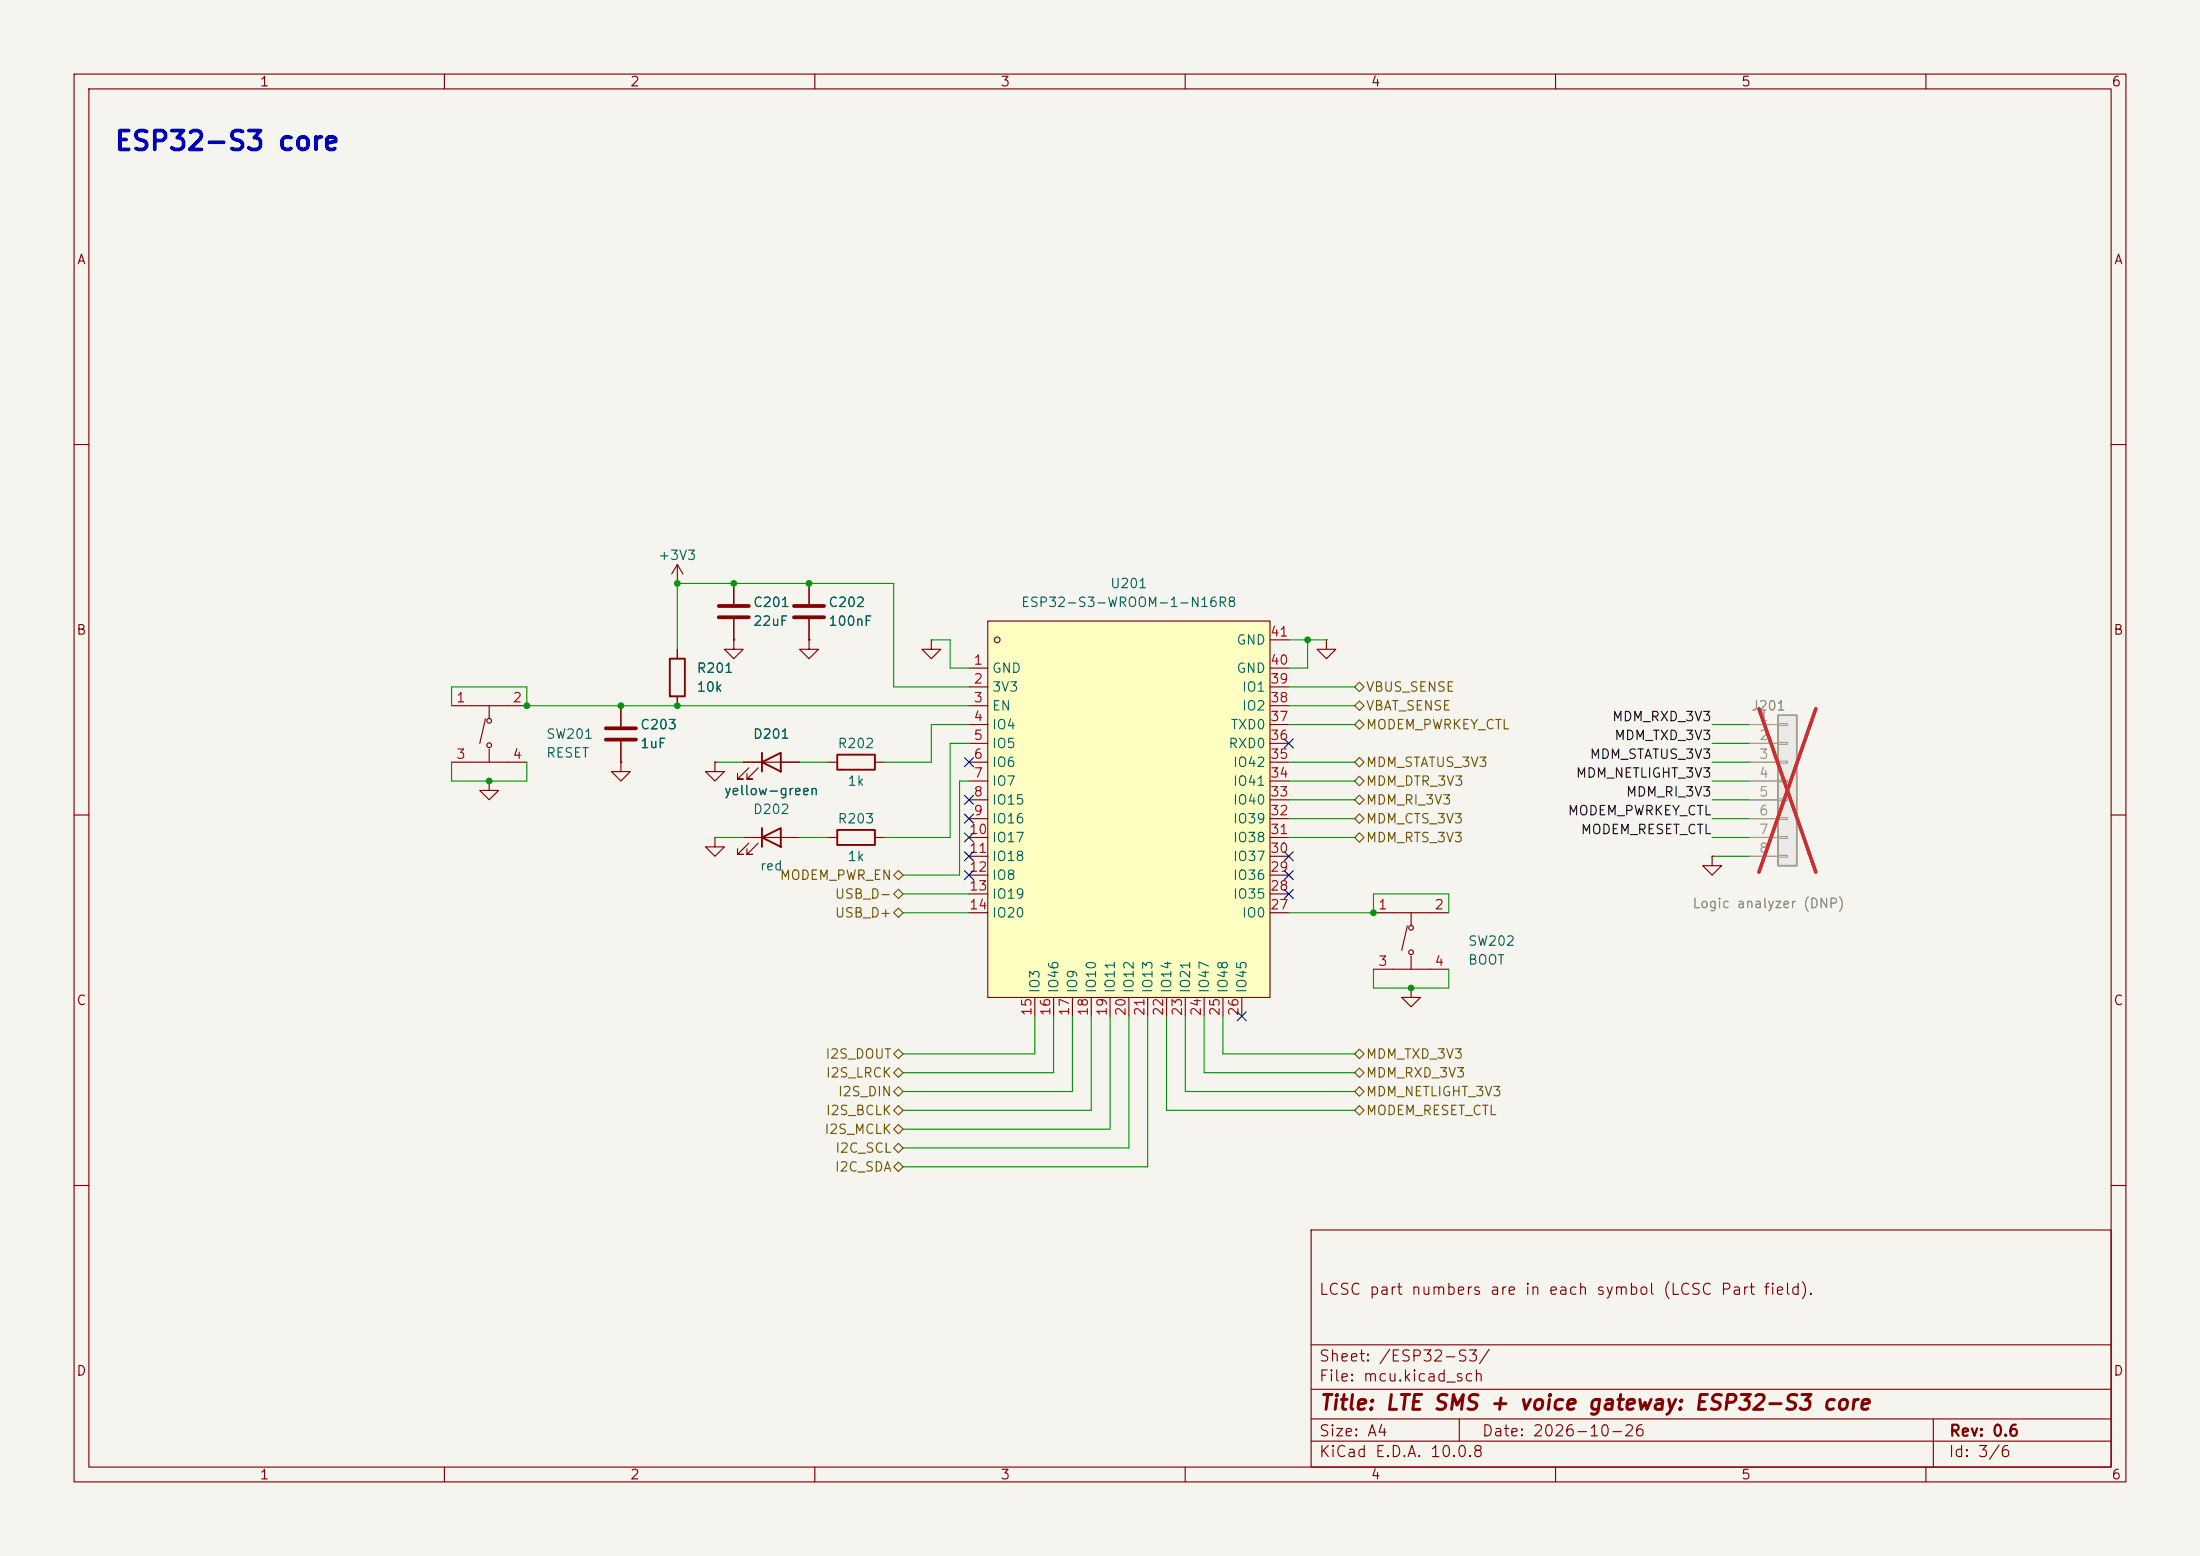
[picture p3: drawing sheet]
(kicad_sch
 (version 20260306)
 (generator "eeschema")
 (generator_version "10.0")
 (paper "A4")
 (title_block (title "LTE SMS + voice gateway: ESP32-S3 core") (date "2026-10-26") (rev "0.6") (comment 2 "LCSC part numbers are in each symbol (LCSC Part field)."))
 (lib_symbols (symbol "JLC:ESP32-S3-WROOM-1"
  (exclude_from_sim no)
  (in_bom yes)
  (on_board yes)
  (in_pos_files yes)
  (duplicate_pin_numbers_are_jumpers no)
  (property "Reference" "U" (at 0 20.32 0) (show_name no) (do_not_autoplace no) (effects (font (size 1.27 1.27))))
  (property "Value" "ESP32-S3-WROOM-1" (at 0 -40.64 0) (show_name no) (do_not_autoplace no) (effects (font (size 1.27 1.27))))
  (property "Footprint" "JLC:WIRELM-SMD_ESP32-S3-WROOM-1" (at 0 -43.18 0) (show_name no) (do_not_autoplace no) (hide yes) (effects (font (size 1.27 1.27))))
  (property "Datasheet" "https://www.lcsc.com/datasheet/C2913202.pdf" (at 0 -45.72 0) (show_name no) (do_not_autoplace no) (hide yes) (effects (font (size 1.27 1.27))))
  (property "Description" "" (at 0 0 0) (show_name no) (do_not_autoplace no) (hide yes) (effects (font (size 1.27 1.27))))
  (property "Manufacturer" "ESPRESSIF(乐鑫)" (at 0 -48.26 0) (show_name no) (do_not_autoplace no) (hide yes) (effects (font (size 1.27 1.27))))
  (property "MPN" "ESP32-S3-WROOM-1-N16R8" (at 0 -50.8 0) (show_name no) (do_not_autoplace no) (hide yes) (effects (font (size 1.27 1.27))))
  (property "LCSC Part" "C2913202" (at 0 -53.34 0) (show_name no) (do_not_autoplace no) (hide yes) (effects (font (size 1.27 1.27))))
  (symbol "ESP32-S3-WROOM-1_0_1"
   (rectangle (start -19.05 17.78) (end 19.05 -33.02) (stroke (width 0) (type default)) (fill (type background)))
   (circle (center -17.78 15.24) (radius 0.38) (stroke (width 0) (type default)) (fill (type none)))
   (pin power_in line (at -21.59 11.43 0) (length 2.54) (name "GND" (effects (font (size 1.27 1.27)))) (number "1" (effects (font (size 1.27 1.27)))))
   (pin power_in line (at -21.59 8.89 0) (length 2.54) (name "3V3" (effects (font (size 1.27 1.27)))) (number "2" (effects (font (size 1.27 1.27)))))
   (pin input line (at -21.59 6.35 0) (length 2.54) (name "EN" (effects (font (size 1.27 1.27)))) (number "3" (effects (font (size 1.27 1.27)))))
   (pin bidirectional line (at -21.59 3.81 0) (length 2.54) (name "IO4" (effects (font (size 1.27 1.27)))) (number "4" (effects (font (size 1.27 1.27)))))
   (pin bidirectional line (at -21.59 1.27 0) (length 2.54) (name "IO5" (effects (font (size 1.27 1.27)))) (number "5" (effects (font (size 1.27 1.27)))))
   (pin bidirectional line (at -21.59 -1.27 0) (length 2.54) (name "IO6" (effects (font (size 1.27 1.27)))) (number "6" (effects (font (size 1.27 1.27)))))
   (pin bidirectional line (at -21.59 -3.81 0) (length 2.54) (name "IO7" (effects (font (size 1.27 1.27)))) (number "7" (effects (font (size 1.27 1.27)))))
   (pin bidirectional line (at -21.59 -6.35 0) (length 2.54) (name "IO15" (effects (font (size 1.27 1.27)))) (number "8" (effects (font (size 1.27 1.27)))))
   (pin bidirectional line (at -21.59 -8.89 0) (length 2.54) (name "IO16" (effects (font (size 1.27 1.27)))) (number "9" (effects (font (size 1.27 1.27)))))
   (pin bidirectional line (at -21.59 -11.43 0) (length 2.54) (name "IO17" (effects (font (size 1.27 1.27)))) (number "10" (effects (font (size 1.27 1.27)))))
   (pin bidirectional line (at -21.59 -13.97 0) (length 2.54) (name "IO18" (effects (font (size 1.27 1.27)))) (number "11" (effects (font (size 1.27 1.27)))))
   (pin bidirectional line (at -21.59 -16.51 0) (length 2.54) (name "IO8" (effects (font (size 1.27 1.27)))) (number "12" (effects (font (size 1.27 1.27)))))
   (pin bidirectional line (at -21.59 -19.05 0) (length 2.54) (name "IO19" (effects (font (size 1.27 1.27)))) (number "13" (effects (font (size 1.27 1.27)))))
   (pin bidirectional line (at -21.59 -21.59 0) (length 2.54) (name "IO20" (effects (font (size 1.27 1.27)))) (number "14" (effects (font (size 1.27 1.27)))))
   (pin bidirectional line (at -12.7 -35.56 90) (length 2.54) (name "IO3" (effects (font (size 1.27 1.27)))) (number "15" (effects (font (size 1.27 1.27)))))
   (pin bidirectional line (at -10.16 -35.56 90) (length 2.54) (name "IO46" (effects (font (size 1.27 1.27)))) (number "16" (effects (font (size 1.27 1.27)))))
   (pin bidirectional line (at -7.62 -35.56 90) (length 2.54) (name "IO9" (effects (font (size 1.27 1.27)))) (number "17" (effects (font (size 1.27 1.27)))))
   (pin bidirectional line (at -5.08 -35.56 90) (length 2.54) (name "IO10" (effects (font (size 1.27 1.27)))) (number "18" (effects (font (size 1.27 1.27)))))
   (pin bidirectional line (at -2.54 -35.56 90) (length 2.54) (name "IO11" (effects (font (size 1.27 1.27)))) (number "19" (effects (font (size 1.27 1.27)))))
   (pin bidirectional line (at 0 -35.56 90) (length 2.54) (name "IO12" (effects (font (size 1.27 1.27)))) (number "20" (effects (font (size 1.27 1.27)))))
   (pin bidirectional line (at 2.54 -35.56 90) (length 2.54) (name "IO13" (effects (font (size 1.27 1.27)))) (number "21" (effects (font (size 1.27 1.27)))))
   (pin bidirectional line (at 5.08 -35.56 90) (length 2.54) (name "IO14" (effects (font (size 1.27 1.27)))) (number "22" (effects (font (size 1.27 1.27)))))
   (pin bidirectional line (at 7.62 -35.56 90) (length 2.54) (name "IO21" (effects (font (size 1.27 1.27)))) (number "23" (effects (font (size 1.27 1.27)))))
   (pin bidirectional line (at 10.16 -35.56 90) (length 2.54) (name "IO47" (effects (font (size 1.27 1.27)))) (number "24" (effects (font (size 1.27 1.27)))))
   (pin bidirectional line (at 12.7 -35.56 90) (length 2.54) (name "IO48" (effects (font (size 1.27 1.27)))) (number "25" (effects (font (size 1.27 1.27)))))
   (pin bidirectional line (at 15.24 -35.56 90) (length 2.54) (name "IO45" (effects (font (size 1.27 1.27)))) (number "26" (effects (font (size 1.27 1.27)))))
   (pin bidirectional line (at 21.59 -21.59 180) (length 2.54) (name "IO0" (effects (font (size 1.27 1.27)))) (number "27" (effects (font (size 1.27 1.27)))))
   (pin bidirectional line (at 21.59 -19.05 180) (length 2.54) (name "IO35" (effects (font (size 1.27 1.27)))) (number "28" (effects (font (size 1.27 1.27)))))
   (pin bidirectional line (at 21.59 -16.51 180) (length 2.54) (name "IO36" (effects (font (size 1.27 1.27)))) (number "29" (effects (font (size 1.27 1.27)))))
   (pin bidirectional line (at 21.59 -13.97 180) (length 2.54) (name "IO37" (effects (font (size 1.27 1.27)))) (number "30" (effects (font (size 1.27 1.27)))))
   (pin bidirectional line (at 21.59 -11.43 180) (length 2.54) (name "IO38" (effects (font (size 1.27 1.27)))) (number "31" (effects (font (size 1.27 1.27)))))
   (pin bidirectional line (at 21.59 -8.89 180) (length 2.54) (name "IO39" (effects (font (size 1.27 1.27)))) (number "32" (effects (font (size 1.27 1.27)))))
   (pin bidirectional line (at 21.59 -6.35 180) (length 2.54) (name "IO40" (effects (font (size 1.27 1.27)))) (number "33" (effects (font (size 1.27 1.27)))))
   (pin bidirectional line (at 21.59 -3.81 180) (length 2.54) (name "IO41" (effects (font (size 1.27 1.27)))) (number "34" (effects (font (size 1.27 1.27)))))
   (pin bidirectional line (at 21.59 -1.27 180) (length 2.54) (name "IO42" (effects (font (size 1.27 1.27)))) (number "35" (effects (font (size 1.27 1.27)))))
   (pin bidirectional line (at 21.59 1.27 180) (length 2.54) (name "RXD0" (effects (font (size 1.27 1.27)))) (number "36" (effects (font (size 1.27 1.27)))))
   (pin bidirectional line (at 21.59 3.81 180) (length 2.54) (name "TXD0" (effects (font (size 1.27 1.27)))) (number "37" (effects (font (size 1.27 1.27)))))
   (pin bidirectional line (at 21.59 6.35 180) (length 2.54) (name "IO2" (effects (font (size 1.27 1.27)))) (number "38" (effects (font (size 1.27 1.27)))))
   (pin bidirectional line (at 21.59 8.89 180) (length 2.54) (name "IO1" (effects (font (size 1.27 1.27)))) (number "39" (effects (font (size 1.27 1.27)))))
   (pin power_in line (at 21.59 11.43 180) (length 2.54) (name "GND" (effects (font (size 1.27 1.27)))) (number "40" (effects (font (size 1.27 1.27)))))
   (pin power_in line (at 21.59 15.24 180) (length 2.54) (name "GND" (effects (font (size 1.27 1.27)))) (number "41" (effects (font (size 1.27 1.27))))))
  (embedded_fonts no))(symbol "power:GND"
  (power global)
  (pin_numbers (hide yes))
  (pin_names
   (offset 0) (hide yes))
  (exclude_from_sim no)
  (in_bom yes)
  (on_board yes)
  (in_pos_files yes)
  (duplicate_pin_numbers_are_jumpers no)
  (property "Reference" "#PWR" (at 0 -6.35 0) (show_name no) (do_not_autoplace no) (hide yes) (effects (font (size 1.27 1.27))))
  (property "Value" "GND" (at 0 -3.81 0) (show_name no) (do_not_autoplace no) (effects (font (size 1.27 1.27))))
  (property "Footprint" "" (at 0 0 0) (show_name no) (do_not_autoplace no) (hide yes) (effects (font (size 1.27 1.27))))
  (property "Datasheet" "" (at 0 0 0) (show_name no) (do_not_autoplace no) (hide yes) (effects (font (size 1.27 1.27))))
  (property "Description" "Power symbol creates a global label with name \"GND\" , ground" (at 0 0 0) (show_name no) (do_not_autoplace no) (hide yes) (effects (font (size 1.27 1.27))))
  (symbol "GND_0_1"
   (polyline (pts (xy 0 0) (xy 0 -1.27) (xy 1.27 -1.27) (xy 0 -2.54) (xy -1.27 -1.27) (xy 0 -1.27)) (stroke (width 0) (type default)) (fill (type none))))
  (symbol "GND_1_1"
   (pin power_in line (at 0 0 270) (length 0) (name "" (effects (font (size 1.27 1.27)))) (number "1" (effects (font (size 1.27 1.27))))))
  (embedded_fonts no))(symbol "power:+3V3"
  (power global)
  (pin_numbers (hide yes))
  (pin_names
   (offset 0) (hide yes))
  (exclude_from_sim no)
  (in_bom yes)
  (on_board yes)
  (in_pos_files yes)
  (duplicate_pin_numbers_are_jumpers no)
  (property "Reference" "#PWR" (at 0 -3.81 0) (show_name no) (do_not_autoplace no) (hide yes) (effects (font (size 1.27 1.27))))
  (property "Value" "+3V3" (at 0 3.556 0) (show_name no) (do_not_autoplace no) (effects (font (size 1.27 1.27))))
  (property "Footprint" "" (at 0 0 0) (show_name no) (do_not_autoplace no) (hide yes) (effects (font (size 1.27 1.27))))
  (property "Datasheet" "" (at 0 0 0) (show_name no) (do_not_autoplace no) (hide yes) (effects (font (size 1.27 1.27))))
  (property "Description" "Power symbol creates a global label with name \"+3V3\"" (at 0 0 0) (show_name no) (do_not_autoplace no) (hide yes) (effects (font (size 1.27 1.27))))
  (symbol "+3V3_0_1"
   (polyline (pts (xy -0.762 1.27) (xy 0 2.54)) (stroke (width 0) (type default)) (fill (type none)))
   (polyline (pts (xy 0 2.54) (xy 0.762 1.27)) (stroke (width 0) (type default)) (fill (type none)))
   (polyline (pts (xy 0 0) (xy 0 2.54)) (stroke (width 0) (type default)) (fill (type none))))
  (symbol "+3V3_1_1"
   (pin power_in line (at 0 0 90) (length 0) (name "" (effects (font (size 1.27 1.27)))) (number "1" (effects (font (size 1.27 1.27))))))
  (embedded_fonts no))(symbol "Device:C"
  (pin_numbers (hide yes))
  (pin_names
   (offset 0.254))
  (exclude_from_sim no)
  (in_bom yes)
  (on_board yes)
  (in_pos_files yes)
  (duplicate_pin_numbers_are_jumpers no)
  (property "Reference" "C" (at 0.635 2.54 0) (show_name no) (do_not_autoplace no) (effects (font (size 1.27 1.27)) (justify left)))
  (property "Value" "C" (at 0.635 -2.54 0) (show_name no) (do_not_autoplace no) (effects (font (size 1.27 1.27)) (justify left)))
  (property "Footprint" "" (at 0.9652 -3.81 0) (show_name no) (do_not_autoplace no) (hide yes) (effects (font (size 1.27 1.27))))
  (property "Datasheet" "" (at 0 0 0) (show_name no) (do_not_autoplace no) (hide yes) (effects (font (size 1.27 1.27))))
  (property "Description" "Unpolarized capacitor" (at 0 0 0) (show_name no) (do_not_autoplace no) (hide yes) (effects (font (size 1.27 1.27))))
  (symbol "C_0_1"
   (polyline (pts (xy -2.032 0.762) (xy 2.032 0.762)) (stroke (width 0.508) (type default)) (fill (type none)))
   (polyline (pts (xy -2.032 -0.762) (xy 2.032 -0.762)) (stroke (width 0.508) (type default)) (fill (type none))))
  (symbol "C_1_1"
   (pin passive line (at 0 3.81 270) (length 2.794) (name "" (effects (font (size 1.27 1.27)))) (number "1" (effects (font (size 1.27 1.27)))))
   (pin passive line (at 0 -3.81 90) (length 2.794) (name "" (effects (font (size 1.27 1.27)))) (number "2" (effects (font (size 1.27 1.27))))))
  (embedded_fonts no))(symbol "Device:R"
  (pin_numbers (hide yes))
  (pin_names
   (offset 0))
  (exclude_from_sim no)
  (in_bom yes)
  (on_board yes)
  (in_pos_files yes)
  (duplicate_pin_numbers_are_jumpers no)
  (property "Reference" "R" (at 2.032 0 90) (show_name no) (do_not_autoplace no) (effects (font (size 1.27 1.27))))
  (property "Value" "R" (at 0 0 90) (show_name no) (do_not_autoplace no) (effects (font (size 1.27 1.27))))
  (property "Footprint" "" (at -1.778 0 90) (show_name no) (do_not_autoplace no) (hide yes) (effects (font (size 1.27 1.27))))
  (property "Datasheet" "" (at 0 0 0) (show_name no) (do_not_autoplace no) (hide yes) (effects (font (size 1.27 1.27))))
  (property "Description" "Resistor" (at 0 0 0) (show_name no) (do_not_autoplace no) (hide yes) (effects (font (size 1.27 1.27))))
  (symbol "R_0_1"
   (rectangle (start -1.016 -2.54) (end 1.016 2.54) (stroke (width 0.254) (type default)) (fill (type none))))
  (symbol "R_1_1"
   (pin passive line (at 0 3.81 270) (length 1.27) (name "" (effects (font (size 1.27 1.27)))) (number "1" (effects (font (size 1.27 1.27)))))
   (pin passive line (at 0 -3.81 90) (length 1.27) (name "" (effects (font (size 1.27 1.27)))) (number "2" (effects (font (size 1.27 1.27))))))
  (embedded_fonts no))(symbol "JLC:TS-1187A-B-A-B"
  (pin_names (hide yes))
  (exclude_from_sim no)
  (in_bom yes)
  (on_board yes)
  (in_pos_files yes)
  (duplicate_pin_numbers_are_jumpers no)
  (property "Reference" "SW" (at 0 7.62 0) (show_name no) (do_not_autoplace no) (effects (font (size 1.27 1.27))))
  (property "Value" "TS-1187A-B-A-B" (at 0 -10.16 0) (show_name no) (do_not_autoplace no) (effects (font (size 1.27 1.27))))
  (property "Footprint" "JLC:SW-SMD_4P-L5.1-W5.1-P3.70-LS6.5-TL_H1.5" (at 0 -12.7 0) (show_name no) (do_not_autoplace no) (hide yes) (effects (font (size 1.27 1.27))))
  (property "Datasheet" "https://lcsc.com/product-detail/Tactile-Switches_XKB-Enterprise-TS-1187-B-A-A_C318884.html" (at 0 -15.24 0) (show_name no) (do_not_autoplace no) (hide yes) (effects (font (size 1.27 1.27))))
  (property "Description" "" (at 0 0 0) (show_name no) (do_not_autoplace no) (hide yes) (effects (font (size 1.27 1.27))))
  (property "Manufacturer" "XKB Connection(中国星坤)" (at 0 -17.78 0) (show_name no) (do_not_autoplace no) (hide yes) (effects (font (size 1.27 1.27))))
  (property "MPN" "TS-1187A-B-A-B" (at 0 -20.32 0) (show_name no) (do_not_autoplace no) (hide yes) (effects (font (size 1.27 1.27))))
  (property "LCSC Part" "C318884" (at 0 -22.86 0) (show_name no) (do_not_autoplace no) (hide yes) (effects (font (size 1.27 1.27))))
  (symbol "TS-1187A-B-A-B_0_1"
   (polyline (pts (xy -2.54 2.54) (xy 2.54 2.54)) (stroke (width 0) (type default)) (fill (type none)))
   (polyline (pts (xy -2.54 -5.08) (xy 2.54 -5.08)) (stroke (width 0) (type default)) (fill (type none)))
   (polyline (pts (xy -0.51 0.76) (xy -1.27 -2.54)) (stroke (width 0) (type default)) (fill (type none)))
   (polyline (pts (xy 0 0.76) (xy 0 2.54)) (stroke (width 0) (type default)) (fill (type none)))
   (circle (center 0 0.51) (radius 0.32) (stroke (width 0) (type default)) (fill (type none)))
   (circle (center 0 -2.79) (radius 0.32) (stroke (width 0) (type default)) (fill (type none)))
   (polyline (pts (xy 0 -3.3) (xy 0 -5.08)) (stroke (width 0) (type default)) (fill (type none)))
   (pin passive line (at -5.08 2.54 0) (length 2.54) (name "A" (effects (font (size 1.27 1.27)))) (number "1" (effects (font (size 1.27 1.27)))))
   (pin passive line (at 5.08 2.54 180) (length 2.54) (name "B" (effects (font (size 1.27 1.27)))) (number "2" (effects (font (size 1.27 1.27)))))
   (pin passive line (at -5.08 -5.08 0) (length 2.54) (name "C" (effects (font (size 1.27 1.27)))) (number "3" (effects (font (size 1.27 1.27)))))
   (pin passive line (at 5.08 -5.08 180) (length 2.54) (name "D" (effects (font (size 1.27 1.27)))) (number "4" (effects (font (size 1.27 1.27))))))
  (embedded_fonts no))(symbol "Device:LED"
  (pin_numbers (hide yes))
  (pin_names
   (offset 1.016) (hide yes))
  (exclude_from_sim no)
  (in_bom yes)
  (on_board yes)
  (in_pos_files yes)
  (duplicate_pin_numbers_are_jumpers no)
  (property "Reference" "D" (at 0 2.54 0) (show_name no) (do_not_autoplace no) (effects (font (size 1.27 1.27))))
  (property "Value" "LED" (at 0 -2.54 0) (show_name no) (do_not_autoplace no) (effects (font (size 1.27 1.27))))
  (property "Footprint" "" (at 0 0 0) (show_name no) (do_not_autoplace no) (hide yes) (effects (font (size 1.27 1.27))))
  (property "Datasheet" "" (at 0 0 0) (show_name no) (do_not_autoplace no) (hide yes) (effects (font (size 1.27 1.27))))
  (property "Description" "Light emitting diode" (at 0 0 0) (show_name no) (do_not_autoplace no) (hide yes) (effects (font (size 1.27 1.27))))
  (property "Sim.Pins" "1=K 2=A" (at 0 0 0) (show_name no) (do_not_autoplace no) (hide yes) (effects (font (size 1.27 1.27))))
  (symbol "LED_0_1"
   (polyline (pts (xy -3.048 -0.762) (xy -4.572 -2.286) (xy -3.81 -2.286) (xy -4.572 -2.286) (xy -4.572 -1.524)) (stroke (width 0) (type default)) (fill (type none)))
   (polyline (pts (xy -1.778 -0.762) (xy -3.302 -2.286) (xy -2.54 -2.286) (xy -3.302 -2.286) (xy -3.302 -1.524)) (stroke (width 0) (type default)) (fill (type none)))
   (polyline (pts (xy -1.27 0) (xy 1.27 0)) (stroke (width 0) (type default)) (fill (type none)))
   (polyline (pts (xy -1.27 -1.27) (xy -1.27 1.27)) (stroke (width 0.254) (type default)) (fill (type none)))
   (polyline (pts (xy 1.27 -1.27) (xy 1.27 1.27) (xy -1.27 0) (xy 1.27 -1.27)) (stroke (width 0.254) (type default)) (fill (type none))))
  (symbol "LED_1_1"
   (pin passive line (at -3.81 0 0) (length 2.54) (name "K" (effects (font (size 1.27 1.27)))) (number "1" (effects (font (size 1.27 1.27)))))
   (pin passive line (at 3.81 0 180) (length 2.54) (name "A" (effects (font (size 1.27 1.27)))) (number "2" (effects (font (size 1.27 1.27))))))
  (embedded_fonts no))		(symbol "Connector_Generic:Conn_01x08"
    (pin_names
    (offset 1.016) (hide yes)) (exclude_from_sim no) (in_bom yes) (on_board yes)
    (in_pos_files yes)
    (duplicate_pin_numbers_are_jumpers no)
    (property "Reference" "J" (at 0 10.16 0) (show_name no) (do_not_autoplace no) (effects (font (size 1.27 1.27))))
    (property "Value" "Conn_01x08" (at 0 -12.7 0) (show_name no) (do_not_autoplace no) (effects (font (size 1.27 1.27))))
    (property "Footprint" "" (at 0 0 0) (show_name no) (do_not_autoplace no) (hide yes) (effects (font (size 1.27 1.27))))
    (property "Datasheet" "" (at 0 0 0) (show_name no) (do_not_autoplace no) (hide yes) (effects (font (size 1.27 1.27))))
    (property "Description" "Generic connector, single row, 01x08, script generated (kicad-library-utils/schlib/autogen/connector/)" (at 0 0 0) (show_name no) (do_not_autoplace no) (hide yes) (effects (font (size 1.27 1.27))))
    (symbol "Conn_01x08_1_1"
    (rectangle (start -1.27 8.89) (end 1.27 -11.43) (stroke (width 0.254) (type default)) (fill (type background)))
    (rectangle (start -1.27 7.747) (end 0 7.493) (stroke (width 0.1524) (type default)) (fill (type none)))
    (rectangle (start -1.27 5.207) (end 0 4.953) (stroke (width 0.1524) (type default)) (fill (type none)))
    (rectangle (start -1.27 2.667) (end 0 2.413) (stroke (width 0.1524) (type default)) (fill (type none)))
    (rectangle (start -1.27 0.127) (end 0 -0.127) (stroke (width 0.1524) (type default)) (fill (type none)))
    (rectangle (start -1.27 -2.413) (end 0 -2.667) (stroke (width 0.1524) (type default)) (fill (type none)))
    (rectangle (start -1.27 -4.953) (end 0 -5.207) (stroke (width 0.1524) (type default)) (fill (type none)))
    (rectangle (start -1.27 -7.493) (end 0 -7.747) (stroke (width 0.1524) (type default)) (fill (type none)))
    (rectangle (start -1.27 -10.033) (end 0 -10.287) (stroke (width 0.1524) (type default)) (fill (type none)))
    (pin passive line (at -5.08 7.62 0) (length 3.81) (name "Pin_1" (effects (font (size 1.27 1.27)))) (number "1" (effects (font (size 1.27 1.27)))))
    (pin passive line (at -5.08 5.08 0) (length 3.81) (name "Pin_2" (effects (font (size 1.27 1.27)))) (number "2" (effects (font (size 1.27 1.27)))))
    (pin passive line (at -5.08 2.54 0) (length 3.81) (name "Pin_3" (effects (font (size 1.27 1.27)))) (number "3" (effects (font (size 1.27 1.27)))))
    (pin passive line (at -5.08 0 0) (length 3.81) (name "Pin_4" (effects (font (size 1.27 1.27)))) (number "4" (effects (font (size 1.27 1.27)))))
    (pin passive line (at -5.08 -2.54 0) (length 3.81) (name "Pin_5" (effects (font (size 1.27 1.27)))) (number "5" (effects (font (size 1.27 1.27)))))
    (pin passive line (at -5.08 -5.08 0) (length 3.81) (name "Pin_6" (effects (font (size 1.27 1.27)))) (number "6" (effects (font (size 1.27 1.27)))))
    (pin passive line (at -5.08 -7.62 0) (length 3.81) (name "Pin_7" (effects (font (size 1.27 1.27)))) (number "7" (effects (font (size 1.27 1.27)))))
    (pin passive line (at -5.08 -10.16 0) (length 3.81) (name "Pin_8" (effects (font (size 1.27 1.27)))) (number "8" (effects (font (size 1.27 1.27))))))
    (embedded_fonts no)))
 (symbol (lib_id "Device:C") (at 99.06 82.55 0) (unit 1) (exclude_from_sim no) (in_bom yes) (on_board yes) (dnp no) (property "Reference" "C201" (at 101.6 81.28 0) (effects (font (size 1.27 1.27)) (justify left))) (property "Value" "22uF" (at 101.6 83.82 0) (effects (font (size 1.27 1.27)) (justify left))) (property "Footprint" "Capacitor_SMD:C_0805_2012Metric" (at 99.06 82.55 0) (hide yes) (effects (font (size 1.27 1.27)))) (property "Datasheet" "~" (at 99.06 82.55 0) (hide yes) (effects (font (size 1.27 1.27)))) (property "LCSC Part" "C45783" (at 99.06 82.55 0) (hide yes) (effects (font (size 1.27 1.27)))) (property "MPN" "CL21A226MAQNNNE" (at 99.06 82.55 0) (hide yes) (effects (font (size 1.27 1.27)))) (pin "1") (pin "2"))
 (symbol (lib_id "Device:C") (at 109.22 82.55 0) (unit 1) (exclude_from_sim no) (in_bom yes) (on_board yes) (dnp no) (property "Reference" "C202" (at 111.76 81.28 0) (effects (font (size 1.27 1.27)) (justify left))) (property "Value" "100nF" (at 111.76 83.82 0) (effects (font (size 1.27 1.27)) (justify left))) (property "Footprint" "Capacitor_SMD:C_0402_1005Metric" (at 109.22 82.55 0) (hide yes) (effects (font (size 1.27 1.27)))) (property "Datasheet" "~" (at 109.22 82.55 0) (hide yes) (effects (font (size 1.27 1.27)))) (property "LCSC Part" "C1525" (at 109.22 82.55 0) (hide yes) (effects (font (size 1.27 1.27)))) (property "MPN" "CL05B104KO5NNNC" (at 109.22 82.55 0) (hide yes) (effects (font (size 1.27 1.27)))) (pin "1") (pin "2"))
 (symbol (lib_id "Device:C") (at 83.82 99.06 0) (unit 1) (exclude_from_sim no) (in_bom yes) (on_board yes) (dnp no) (property "Reference" "C203" (at 86.36 97.79 0) (effects (font (size 1.27 1.27)) (justify left))) (property "Value" "1uF" (at 86.36 100.33 0) (effects (font (size 1.27 1.27)) (justify left))) (property "Footprint" "Capacitor_SMD:C_0402_1005Metric" (at 83.82 99.06 0) (hide yes) (effects (font (size 1.27 1.27)))) (property "Datasheet" "~" (at 83.82 99.06 0) (hide yes) (effects (font (size 1.27 1.27)))) (property "LCSC Part" "C52923" (at 83.82 99.06 0) (hide yes) (effects (font (size 1.27 1.27)))) (property "MPN" "CL05A105KA5NQNC" (at 83.82 99.06 0) (hide yes) (effects (font (size 1.27 1.27))))(pin "1")(pin "2"))
 (symbol (lib_id "Device:LED") (at 104.14 102.87 0) (unit 1) (exclude_from_sim no) (in_bom yes) (on_board yes) (dnp no) (property "Reference" "D201" (at 104.14 99.06 0) (effects (font (size 1.27 1.27)))) (property "Value" "yellow-green" (at 104.14 106.68 0) (effects (font (size 1.27 1.27)))) (property "Footprint" "LED_SMD:LED_0603_1608Metric" (at 104.14 102.87 90) (hide yes) (effects (font (size 1.27 1.27)))) (property "Datasheet" "~" (at 104.14 102.87 90) (hide yes) (effects (font (size 1.27 1.27)))) (property "LCSC Part" "C2289" (at 104.14 102.87 90) (hide yes) (effects (font (size 1.27 1.27)))) (property "MPN" "KT-0603YG" (at 104.14 102.87 90) (hide yes) (effects (font (size 1.27 1.27)))) (pin "1") (pin "2"))
 (symbol (lib_id "Device:LED") (at 104.14 113.03 0) (unit 1) (exclude_from_sim no) (in_bom yes) (on_board yes) (dnp no) (property "Reference" "D202" (at 104.14 109.22 0) (effects (font (size 1.27 1.27)))) (property "Value" "red" (at 104.14 116.84 0) (effects (font (size 1.27 1.27)))) (property "Footprint" "LED_SMD:LED_0603_1608Metric" (at 104.14 113.03 90) (hide yes) (effects (font (size 1.27 1.27)))) (property "Datasheet" "~" (at 104.14 113.03 90) (hide yes) (effects (font (size 1.27 1.27)))) (property "LCSC Part" "C2286" (at 104.14 113.03 90) (hide yes) (effects (font (size 1.27 1.27)))) (property "MPN" "KT-0603R" (at 104.14 113.03 90) (hide yes) (effects (font (size 1.27 1.27)))) (pin "1") (pin "2"))
 (symbol (lib_id "Connector_Generic:Conn_01x08") (at 241.3 105.41 0) (unit 1) (exclude_from_sim no) (in_bom yes) (on_board yes) (dnp yes) (property "Reference" "J201" (at 238.76 95.25 0) (effects (font (size 1.27 1.27)))) (property "Value" "Logic analyzer (DNP)" (at 238.76 121.92 0) (effects (font (size 1.27 1.27)))) (property "Footprint" "Connector_PinHeader_2.54mm:PinHeader_1x08_P2.54mm_Vertical" (at 241.3 105.41 0) (hide yes) (effects (font (size 1.27 1.27)))) (property "Datasheet" "~" (at 241.3 105.41 0) (hide yes) (effects (font (size 1.27 1.27))))(pin "1")(pin "2")(pin "3")(pin "4")(pin "5")(pin "6")(pin "7")(pin "8"))
 (symbol (lib_id "Device:R") (at 91.44 91.44 0) (unit 1) (exclude_from_sim no) (in_bom yes) (on_board yes) (dnp no) (property "Reference" "R201" (at 93.98 90.17 0) (effects (font (size 1.27 1.27)) (justify left))) (property "Value" "10k" (at 93.98 92.71 0) (effects (font (size 1.27 1.27)) (justify left))) (property "Footprint" "Resistor_SMD:R_0402_1005Metric" (at 91.44 91.44 0) (hide yes) (effects (font (size 1.27 1.27)))) (property "Datasheet" "~" (at 91.44 91.44 0) (hide yes) (effects (font (size 1.27 1.27)))) (property "LCSC Part" "C25744" (at 91.44 91.44 0) (hide yes) (effects (font (size 1.27 1.27)))) (property "MPN" "0402WGF1002TCE" (at 91.44 91.44 0) (hide yes) (effects (font (size 1.27 1.27))))(pin "1")(pin "2"))
 (symbol (lib_id "Device:R") (at 115.57 102.87 90) (unit 1) (exclude_from_sim no) (in_bom yes) (on_board yes) (dnp no) (property "Reference" "R202" (at 115.57 100.33 90) (effects (font (size 1.27 1.27)))) (property "Value" "1k" (at 115.57 105.41 90) (effects (font (size 1.27 1.27)))) (property "Footprint" "Resistor_SMD:R_0402_1005Metric" (at 115.57 102.87 0) (hide yes) (effects (font (size 1.27 1.27)))) (property "Datasheet" "~" (at 115.57 102.87 0) (hide yes) (effects (font (size 1.27 1.27)))) (property "LCSC Part" "C11702" (at 115.57 102.87 0) (hide yes) (effects (font (size 1.27 1.27)))) (property "MPN" "0402WGF1001TCE" (at 115.57 102.87 0) (hide yes) (effects (font (size 1.27 1.27))))(pin "1")(pin "2"))
 (symbol (lib_id "Device:R") (at 115.57 113.03 90) (unit 1) (exclude_from_sim no) (in_bom yes) (on_board yes) (dnp no) (property "Reference" "R203" (at 115.57 110.49 90) (effects (font (size 1.27 1.27)))) (property "Value" "1k" (at 115.57 115.57 90) (effects (font (size 1.27 1.27)))) (property "Footprint" "Resistor_SMD:R_0402_1005Metric" (at 115.57 113.03 0) (hide yes) (effects (font (size 1.27 1.27)))) (property "Datasheet" "~" (at 115.57 113.03 0) (hide yes) (effects (font (size 1.27 1.27)))) (property "LCSC Part" "C11702" (at 115.57 113.03 0) (hide yes) (effects (font (size 1.27 1.27)))) (property "MPN" "0402WGF1001TCE" (at 115.57 113.03 0) (hide yes) (effects (font (size 1.27 1.27))))(pin "1")(pin "2"))
 (symbol (lib_id "JLC:TS-1187A-B-A-B") (at 66.04 97.79 0) (unit 1) (exclude_from_sim no) (in_bom yes) (on_board yes) (dnp no) (property "Reference" "SW201" (at 73.66 99.06 0) (effects (font (size 1.27 1.27)) (justify left))) (property "Value" "RESET" (at 73.66 101.6 0) (effects (font (size 1.27 1.27)) (justify left))) (property "Footprint" "JLC:SW-SMD_4P-L5.1-W5.1-P3.70-LS6.5-TL_H1.5" (at 66.04 97.79 0) (hide yes) (effects (font (size 1.27 1.27)))) (property "Datasheet" "~" (at 66.04 97.79 0) (hide yes) (effects (font (size 1.27 1.27)))) (property "LCSC Part" "C318884" (at 66.04 97.79 0) (hide yes) (effects (font (size 1.27 1.27)))) (property "MPN" "TS-1187A-B-A-B" (at 66.04 97.79 0) (hide yes) (effects (font (size 1.27 1.27)))) (pin "1") (pin "2") (pin "3") (pin "4"))
 (symbol (lib_id "JLC:TS-1187A-B-A-B") (at 190.5 125.73 0) (unit 1) (exclude_from_sim no) (in_bom yes) (on_board yes) (dnp no) (property "Reference" "SW202" (at 198.12 127.0 0) (effects (font (size 1.27 1.27)) (justify left))) (property "Value" "BOOT" (at 198.12 129.54 0) (effects (font (size 1.27 1.27)) (justify left))) (property "Footprint" "JLC:SW-SMD_4P-L5.1-W5.1-P3.70-LS6.5-TL_H1.5" (at 190.5 125.73 0) (hide yes) (effects (font (size 1.27 1.27)))) (property "Datasheet" "~" (at 190.5 125.73 0) (hide yes) (effects (font (size 1.27 1.27)))) (property "LCSC Part" "C318884" (at 190.5 125.73 0) (hide yes) (effects (font (size 1.27 1.27)))) (property "MPN" "TS-1187A-B-A-B" (at 190.5 125.73 0) (hide yes) (effects (font (size 1.27 1.27)))) (pin "1") (pin "2") (pin "3") (pin "4"))
 (symbol (lib_id "JLC:ESP32-S3-WROOM-1") (at 152.4 101.6 0) (unit 1) (exclude_from_sim no) (in_bom yes) (on_board yes) (dnp no) (property "Reference" "U201" (at 152.4 78.74 0) (effects (font (size 1.27 1.27)))) (property "Value" "ESP32-S3-WROOM-1-N16R8" (at 152.4 81.28 0) (effects (font (size 1.27 1.27)))) (property "Footprint" "JLC:WIRELM-SMD_ESP32-S3-WROOM-1" (at 152.4 101.6 0) (hide yes) (effects (font (size 1.27 1.27)))) (property "Datasheet" "https://www.lcsc.com/datasheet/C2913202.pdf" (at 152.4 101.6 0) (hide yes) (effects (font (size 1.27 1.27)))) (property "LCSC Part" "C2913202" (at 152.4 101.6 0) (hide yes) (effects (font (size 1.27 1.27)))) (property "MPN" "ESP32-S3-WROOM-1-N16R8" (at 152.4 101.6 0) (hide yes) (effects (font (size 1.27 1.27)))) (pin "1") (pin "2") (pin "3") (pin "4") (pin "5") (pin "6") (pin "7") (pin "8") (pin "9") (pin "10") (pin "11") (pin "12") (pin "13") (pin "14") (pin "15") (pin "16") (pin "17") (pin "18") (pin "19") (pin "20") (pin "21") (pin "22") (pin "23") (pin "24") (pin "25") (pin "26") (pin "27") (pin "28") (pin "29") (pin "30") (pin "31") (pin "32") (pin "33") (pin "34") (pin "35") (pin "36") (pin "37") (pin "38") (pin "39") (pin "40") (pin "41"))
 (symbol (lib_id "power:GND") (at 125.73 86.36 0) (unit 1) (exclude_from_sim no) (in_bom no) (on_board no) (dnp no) (property "Reference" "#PWR901" (at 125.73 86.36 0) (hide yes) (effects (font (size 1.27 1.27)))) (property "Value" "GND" (at 125.73 90.17 0) (hide yes) (effects (font (size 1.27 1.27)))) (property "Footprint" "" (at 125.73 86.36 0) (hide yes) (effects (font (size 1.27 1.27)))) (property "Datasheet" "" (at 125.73 86.36 0) (hide yes) (effects (font (size 1.27 1.27))))(pin "1"))
 (symbol (lib_id "power:+3V3") (at 91.44 78.74 0) (unit 1) (exclude_from_sim no) (in_bom no) (on_board no) (dnp no) (property "Reference" "#PWR902" (at 91.44 78.74 0) (hide yes) (effects (font (size 1.27 1.27)))) (property "Value" "+3V3" (at 91.44 74.92999999999999 0) (effects (font (size 1.27 1.27)))) (property "Footprint" "" (at 91.44 78.74 0) (hide yes) (effects (font (size 1.27 1.27)))) (property "Datasheet" "" (at 91.44 78.74 0) (hide yes) (effects (font (size 1.27 1.27))))(pin "1"))
 (symbol (lib_id "power:GND") (at 109.22 86.36 0) (unit 1) (exclude_from_sim no) (in_bom no) (on_board no) (dnp no) (property "Reference" "#PWR903" (at 109.22 86.36 0) (hide yes) (effects (font (size 1.27 1.27)))) (property "Value" "GND" (at 109.22 90.17 0) (hide yes) (effects (font (size 1.27 1.27)))) (property "Footprint" "" (at 109.22 86.36 0) (hide yes) (effects (font (size 1.27 1.27)))) (property "Datasheet" "" (at 109.22 86.36 0) (hide yes) (effects (font (size 1.27 1.27))))(pin "1"))
 (symbol (lib_id "power:GND") (at 99.06 86.36 0) (unit 1) (exclude_from_sim no) (in_bom no) (on_board no) (dnp no) (property "Reference" "#PWR904" (at 99.06 86.36 0) (hide yes) (effects (font (size 1.27 1.27)))) (property "Value" "GND" (at 99.06 90.17 0) (hide yes) (effects (font (size 1.27 1.27)))) (property "Footprint" "" (at 99.06 86.36 0) (hide yes) (effects (font (size 1.27 1.27)))) (property "Datasheet" "" (at 99.06 86.36 0) (hide yes) (effects (font (size 1.27 1.27))))(pin "1"))
 (symbol (lib_id "power:GND") (at 83.82 102.87 0) (unit 1) (exclude_from_sim no) (in_bom no) (on_board no) (dnp no) (property "Reference" "#PWR905" (at 83.82 102.87 0) (hide yes) (effects (font (size 1.27 1.27)))) (property "Value" "GND" (at 83.82 106.68 0) (hide yes) (effects (font (size 1.27 1.27)))) (property "Footprint" "" (at 83.82 102.87 0) (hide yes) (effects (font (size 1.27 1.27)))) (property "Datasheet" "" (at 83.82 102.87 0) (hide yes) (effects (font (size 1.27 1.27))))(pin "1"))
 (symbol (lib_id "power:GND") (at 66.04 105.41 0) (unit 1) (exclude_from_sim no) (in_bom no) (on_board no) (dnp no) (property "Reference" "#PWR906" (at 66.04 105.41 0) (hide yes) (effects (font (size 1.27 1.27)))) (property "Value" "GND" (at 66.04 109.22 0) (hide yes) (effects (font (size 1.27 1.27)))) (property "Footprint" "" (at 66.04 105.41 0) (hide yes) (effects (font (size 1.27 1.27)))) (property "Datasheet" "" (at 66.04 105.41 0) (hide yes) (effects (font (size 1.27 1.27))))(pin "1"))
 (symbol (lib_id "power:GND") (at 96.52 102.87 0) (unit 1) (exclude_from_sim no) (in_bom no) (on_board no) (dnp no) (property "Reference" "#PWR907" (at 96.52 102.87 0) (hide yes) (effects (font (size 1.27 1.27)))) (property "Value" "GND" (at 96.52 106.68 0) (hide yes) (effects (font (size 1.27 1.27)))) (property "Footprint" "" (at 96.52 102.87 0) (hide yes) (effects (font (size 1.27 1.27)))) (property "Datasheet" "" (at 96.52 102.87 0) (hide yes) (effects (font (size 1.27 1.27))))(pin "1"))
 (symbol (lib_id "power:GND") (at 96.52 113.03 0) (unit 1) (exclude_from_sim no) (in_bom no) (on_board no) (dnp no) (property "Reference" "#PWR908" (at 96.52 113.03 0) (hide yes) (effects (font (size 1.27 1.27)))) (property "Value" "GND" (at 96.52 116.84 0) (hide yes) (effects (font (size 1.27 1.27)))) (property "Footprint" "" (at 96.52 113.03 0) (hide yes) (effects (font (size 1.27 1.27)))) (property "Datasheet" "" (at 96.52 113.03 0) (hide yes) (effects (font (size 1.27 1.27))))(pin "1"))
 (hierarchical_label "USB_D-" (shape bidirectional) (at 121.92 120.65 180) (effects (font (size 1.27 1.27)) (justify right)))
 (hierarchical_label "USB_D+" (shape bidirectional) (at 121.92 123.19 180) (effects (font (size 1.27 1.27)) (justify right)))
 (hierarchical_label "I2S_DOUT" (shape bidirectional) (at 121.92 142.24 180) (effects (font (size 1.27 1.27)) (justify right)))
 (hierarchical_label "I2S_LRCK" (shape bidirectional) (at 121.92 144.78 180) (effects (font (size 1.27 1.27)) (justify right)))
 (hierarchical_label "I2S_DIN" (shape bidirectional) (at 121.92 147.32000000000002 180) (effects (font (size 1.27 1.27)) (justify right)))
 (hierarchical_label "I2S_BCLK" (shape bidirectional) (at 121.92 149.86 180) (effects (font (size 1.27 1.27)) (justify right)))
 (hierarchical_label "I2S_MCLK" (shape bidirectional) (at 121.92 152.4 180) (effects (font (size 1.27 1.27)) (justify right)))
 (hierarchical_label "I2C_SCL" (shape bidirectional) (at 121.92 154.94 180) (effects (font (size 1.27 1.27)) (justify right)))
 (hierarchical_label "I2C_SDA" (shape bidirectional) (at 121.92 157.48000000000002 180) (effects (font (size 1.27 1.27)) (justify right)))
 (hierarchical_label "MDM_TXD_3V3" (shape bidirectional) (at 182.88 142.24 0) (effects (font (size 1.27 1.27)) (justify left)))
 (hierarchical_label "MDM_RXD_3V3" (shape bidirectional) (at 182.88 144.78 0) (effects (font (size 1.27 1.27)) (justify left)))
 (hierarchical_label "MDM_NETLIGHT_3V3" (shape bidirectional) (at 182.88 147.32000000000002 0) (effects (font (size 1.27 1.27)) (justify left)))
 (hierarchical_label "MODEM_RESET_CTL" (shape bidirectional) (at 182.88 149.86 0) (effects (font (size 1.27 1.27)) (justify left)))
 (no_connect (at 130.81 102.87))
 (no_connect (at 130.81 107.95))
 (no_connect (at 130.81 110.49))
 (no_connect (at 130.81 113.03))
 (no_connect (at 130.81 115.57))
 (no_connect (at 130.81 118.11))
 (no_connect (at 167.64 137.16))
 (no_connect (at 173.99 120.65))
 (no_connect (at 173.99 118.11))
 (no_connect (at 173.99 115.57))
 (no_connect (at 173.99 100.33))
 (hierarchical_label "MODEM_PWR_EN" (shape bidirectional) (at 121.92 118.11 180) (effects (font (size 1.27 1.27)) (justify right)))
 (symbol (lib_id "power:GND") (at 179.07 86.36 0) (unit 1) (exclude_from_sim no) (in_bom no) (on_board no) (dnp no) (property "Reference" "#PWR909" (at 179.07 86.36 0) (hide yes) (effects (font (size 1.27 1.27)))) (property "Value" "GND" (at 179.07 90.17 0) (hide yes) (effects (font (size 1.27 1.27)))) (property "Footprint" "" (at 179.07 86.36 0) (hide yes) (effects (font (size 1.27 1.27)))) (property "Datasheet" "" (at 179.07 86.36 0) (hide yes) (effects (font (size 1.27 1.27))))(pin "1"))
 (hierarchical_label "VBUS_SENSE" (shape bidirectional) (at 182.88 92.71 0) (effects (font (size 1.27 1.27)) (justify left)))
 (hierarchical_label "VBAT_SENSE" (shape bidirectional) (at 182.88 95.25 0) (effects (font (size 1.27 1.27)) (justify left)))
 (hierarchical_label "MODEM_PWRKEY_CTL" (shape bidirectional) (at 182.88 97.79 0) (effects (font (size 1.27 1.27)) (justify left)))
 (hierarchical_label "MDM_STATUS_3V3" (shape bidirectional) (at 182.88 102.87 0) (effects (font (size 1.27 1.27)) (justify left)))
 (hierarchical_label "MDM_DTR_3V3" (shape bidirectional) (at 182.88 105.41 0) (effects (font (size 1.27 1.27)) (justify left)))
 (hierarchical_label "MDM_RI_3V3" (shape bidirectional) (at 182.88 107.95 0) (effects (font (size 1.27 1.27)) (justify left)))
 (hierarchical_label "MDM_CTS_3V3" (shape bidirectional) (at 182.88 110.49 0) (effects (font (size 1.27 1.27)) (justify left)))
 (hierarchical_label "MDM_RTS_3V3" (shape bidirectional) (at 182.88 113.03 0) (effects (font (size 1.27 1.27)) (justify left)))
 (symbol (lib_id "power:GND") (at 190.5 133.35 0) (unit 1) (exclude_from_sim no) (in_bom no) (on_board no) (dnp no) (property "Reference" "#PWR910" (at 190.5 133.35 0) (hide yes) (effects (font (size 1.27 1.27)))) (property "Value" "GND" (at 190.5 137.16 0) (hide yes) (effects (font (size 1.27 1.27)))) (property "Footprint" "" (at 190.5 133.35 0) (hide yes) (effects (font (size 1.27 1.27)))) (property "Datasheet" "" (at 190.5 133.35 0) (hide yes) (effects (font (size 1.27 1.27))))(pin "1"))
 (label "MDM_RXD_3V3" (at 231.14 97.79 180) (effects (font (size 1.27 1.27)) (justify right bottom)))
 (label "MDM_TXD_3V3" (at 231.14 100.33 180) (effects (font (size 1.27 1.27)) (justify right bottom)))
 (label "MDM_STATUS_3V3" (at 231.14 102.87 180) (effects (font (size 1.27 1.27)) (justify right bottom)))
 (label "MDM_NETLIGHT_3V3" (at 231.14 105.41 180) (effects (font (size 1.27 1.27)) (justify right bottom)))
 (label "MDM_RI_3V3" (at 231.14 107.95 180) (effects (font (size 1.27 1.27)) (justify right bottom)))
 (label "MODEM_PWRKEY_CTL" (at 231.14 110.49 180) (effects (font (size 1.27 1.27)) (justify right bottom)))
 (label "MODEM_RESET_CTL" (at 231.14 113.03 180) (effects (font (size 1.27 1.27)) (justify right bottom)))
 (symbol (lib_id "power:GND") (at 231.14 115.57 0) (unit 1) (exclude_from_sim no) (in_bom no) (on_board no) (dnp no) (property "Reference" "#PWR911" (at 231.14 115.57 0) (hide yes) (effects (font (size 1.27 1.27)))) (property "Value" "GND" (at 231.14 119.38 0) (hide yes) (effects (font (size 1.27 1.27)))) (property "Footprint" "" (at 231.14 115.57 0) (hide yes) (effects (font (size 1.27 1.27)))) (property "Datasheet" "" (at 231.14 115.57 0) (hide yes) (effects (font (size 1.27 1.27))))(pin "1"))
 (text "ESP32-S3 core" (exclude_from_sim no) (at 15.24 17.78 0) (effects (font (size 2.54 2.54) (bold yes)) (justify left top)))
 (wire (pts (xy 128.27 90.17) (xy 130.81 90.17)) (stroke (width 0) (type default)))
 (wire (pts (xy 128.27 86.36) (xy 128.27 90.17)) (stroke (width 0) (type default)))
 (wire (pts (xy 125.73 86.36) (xy 128.27 86.36)) (stroke (width 0) (type default)))
 (wire (pts (xy 120.65 92.71) (xy 130.81 92.71)) (stroke (width 0) (type default)))
 (wire (pts (xy 120.65 78.74) (xy 120.65 92.71)) (stroke (width 0) (type default)))
 (wire (pts (xy 91.44 78.74) (xy 99.06 78.74)) (stroke (width 0) (type default)))
 (wire (pts (xy 99.06 78.74) (xy 109.22 78.74)) (stroke (width 0) (type default)))
 (wire (pts (xy 109.22 78.74) (xy 120.65 78.74)) (stroke (width 0) (type default)))
 (wire (pts (xy 91.44 78.74) (xy 91.44 87.63)) (stroke (width 0) (type default)))
 (wire (pts (xy 71.12 95.25) (xy 83.82 95.25)) (stroke (width 0) (type default)))
 (wire (pts (xy 83.82 95.25) (xy 91.44 95.25)) (stroke (width 0) (type default)))
 (wire (pts (xy 91.44 95.25) (xy 130.81 95.25)) (stroke (width 0) (type default)))
 (wire (pts (xy 60.96 92.71) (xy 60.96 95.25)) (stroke (width 0) (type default)))
 (wire (pts (xy 60.96 92.71) (xy 71.12 92.71)) (stroke (width 0) (type default)))
 (wire (pts (xy 71.12 92.71) (xy 71.12 95.25)) (stroke (width 0) (type default)))
 (wire (pts (xy 60.96 102.87) (xy 60.96 105.41)) (stroke (width 0) (type default)))
 (wire (pts (xy 60.96 105.41) (xy 66.04 105.41)) (stroke (width 0) (type default)))
 (wire (pts (xy 66.04 105.41) (xy 71.12 105.41)) (stroke (width 0) (type default)))
 (wire (pts (xy 71.12 102.87) (xy 71.12 105.41)) (stroke (width 0) (type default)))
 (wire (pts (xy 125.73 97.79) (xy 130.81 97.79)) (stroke (width 0) (type default)))
 (wire (pts (xy 125.73 97.79) (xy 125.73 102.87)) (stroke (width 0) (type default)))
 (wire (pts (xy 119.38 102.87) (xy 125.73 102.87)) (stroke (width 0) (type default)))
 (wire (pts (xy 107.95 102.87) (xy 111.76 102.87)) (stroke (width 0) (type default)))
 (wire (pts (xy 96.52 102.87) (xy 100.33 102.87)) (stroke (width 0) (type default)))
 (wire (pts (xy 128.27 100.33) (xy 130.81 100.33)) (stroke (width 0) (type default)))
 (wire (pts (xy 128.27 100.33) (xy 128.27 113.03)) (stroke (width 0) (type default)))
 (wire (pts (xy 119.38 113.03) (xy 128.27 113.03)) (stroke (width 0) (type default)))
 (wire (pts (xy 107.95 113.03) (xy 111.76 113.03)) (stroke (width 0) (type default)))
 (wire (pts (xy 96.52 113.03) (xy 100.33 113.03)) (stroke (width 0) (type default)))
 (wire (pts (xy 121.92 120.65) (xy 130.81 120.65)) (stroke (width 0) (type default)))
 (wire (pts (xy 121.92 123.19) (xy 130.81 123.19)) (stroke (width 0) (type default)))
 (wire (pts (xy 139.7 137.16) (xy 139.7 142.24)) (stroke (width 0) (type default)))
 (wire (pts (xy 121.92 142.24) (xy 139.7 142.24)) (stroke (width 0) (type default)))
 (wire (pts (xy 142.24 137.16) (xy 142.24 144.78)) (stroke (width 0) (type default)))
 (wire (pts (xy 121.92 144.78) (xy 142.24 144.78)) (stroke (width 0) (type default)))
 (wire (pts (xy 144.78 137.16) (xy 144.78 147.32)) (stroke (width 0) (type default)))
 (wire (pts (xy 121.92 147.32) (xy 144.78 147.32)) (stroke (width 0) (type default)))
 (wire (pts (xy 147.32 137.16) (xy 147.32 149.86)) (stroke (width 0) (type default)))
 (wire (pts (xy 121.92 149.86) (xy 147.32 149.86)) (stroke (width 0) (type default)))
 (wire (pts (xy 149.86 137.16) (xy 149.86 152.4)) (stroke (width 0) (type default)))
 (wire (pts (xy 121.92 152.4) (xy 149.86 152.4)) (stroke (width 0) (type default)))
 (wire (pts (xy 152.4 137.16) (xy 152.4 154.94)) (stroke (width 0) (type default)))
 (wire (pts (xy 121.92 154.94) (xy 152.4 154.94)) (stroke (width 0) (type default)))
 (wire (pts (xy 154.94 137.16) (xy 154.94 157.48)) (stroke (width 0) (type default)))
 (wire (pts (xy 121.92 157.48) (xy 154.94 157.48)) (stroke (width 0) (type default)))
 (wire (pts (xy 165.1 137.16) (xy 165.1 142.24)) (stroke (width 0) (type default)))
 (wire (pts (xy 165.1 142.24) (xy 182.88 142.24)) (stroke (width 0) (type default)))
 (wire (pts (xy 162.56 137.16) (xy 162.56 144.78)) (stroke (width 0) (type default)))
 (wire (pts (xy 162.56 144.78) (xy 182.88 144.78)) (stroke (width 0) (type default)))
 (wire (pts (xy 160.02 137.16) (xy 160.02 147.32)) (stroke (width 0) (type default)))
 (wire (pts (xy 160.02 147.32) (xy 182.88 147.32)) (stroke (width 0) (type default)))
 (wire (pts (xy 157.48 137.16) (xy 157.48 149.86)) (stroke (width 0) (type default)))
 (wire (pts (xy 157.48 149.86) (xy 182.88 149.86)) (stroke (width 0) (type default)))
 (wire (pts (xy 129.54 105.41) (xy 130.81 105.41)) (stroke (width 0) (type default)))
 (wire (pts (xy 129.54 105.41) (xy 129.54 118.11)) (stroke (width 0) (type default)))
 (wire (pts (xy 121.92 118.11) (xy 129.54 118.11)) (stroke (width 0) (type default)))
 (wire (pts (xy 173.99 86.36) (xy 176.53 86.36)) (stroke (width 0) (type default)))
 (wire (pts (xy 176.53 86.36) (xy 179.07 86.36)) (stroke (width 0) (type default)))
 (wire (pts (xy 173.99 90.17) (xy 176.53 90.17)) (stroke (width 0) (type default)))
 (wire (pts (xy 176.53 86.36) (xy 176.53 90.17)) (stroke (width 0) (type default)))
 (wire (pts (xy 173.99 92.71) (xy 182.88 92.71)) (stroke (width 0) (type default)))
 (wire (pts (xy 173.99 95.25) (xy 182.88 95.25)) (stroke (width 0) (type default)))
 (wire (pts (xy 173.99 97.79) (xy 182.88 97.79)) (stroke (width 0) (type default)))
 (wire (pts (xy 173.99 102.87) (xy 182.88 102.87)) (stroke (width 0) (type default)))
 (wire (pts (xy 173.99 105.41) (xy 182.88 105.41)) (stroke (width 0) (type default)))
 (wire (pts (xy 173.99 107.95) (xy 182.88 107.95)) (stroke (width 0) (type default)))
 (wire (pts (xy 173.99 110.49) (xy 182.88 110.49)) (stroke (width 0) (type default)))
 (wire (pts (xy 173.99 113.03) (xy 182.88 113.03)) (stroke (width 0) (type default)))
 (wire (pts (xy 173.99 123.19) (xy 185.42 123.19)) (stroke (width 0) (type default)))
 (wire (pts (xy 185.42 120.65) (xy 185.42 123.19)) (stroke (width 0) (type default)))
 (wire (pts (xy 185.42 120.65) (xy 195.58 120.65)) (stroke (width 0) (type default)))
 (wire (pts (xy 195.58 120.65) (xy 195.58 123.19)) (stroke (width 0) (type default)))
 (wire (pts (xy 185.42 130.81) (xy 185.42 133.35)) (stroke (width 0) (type default)))
 (wire (pts (xy 185.42 133.35) (xy 190.5 133.35)) (stroke (width 0) (type default)))
 (wire (pts (xy 190.5 133.35) (xy 195.58 133.35)) (stroke (width 0) (type default)))
 (wire (pts (xy 195.58 130.81) (xy 195.58 133.35)) (stroke (width 0) (type default)))
 (wire (pts (xy 231.14 97.79) (xy 236.22 97.79)) (stroke (width 0) (type default)))
 (wire (pts (xy 231.14 100.33) (xy 236.22 100.33)) (stroke (width 0) (type default)))
 (wire (pts (xy 231.14 102.87) (xy 236.22 102.87)) (stroke (width 0) (type default)))
 (wire (pts (xy 231.14 105.41) (xy 236.22 105.41)) (stroke (width 0) (type default)))
 (wire (pts (xy 231.14 107.95) (xy 236.22 107.95)) (stroke (width 0) (type default)))
 (wire (pts (xy 231.14 110.49) (xy 236.22 110.49)) (stroke (width 0) (type default)))
 (wire (pts (xy 231.14 113.03) (xy 236.22 113.03)) (stroke (width 0) (type default)))
 (wire (pts (xy 231.14 115.57) (xy 236.22 115.57)) (stroke (width 0) (type default)))
 (junction (at 66.04 105.41) (diameter 0) (color 0 0 0 0))
 (junction (at 71.12 95.25) (diameter 0) (color 0 0 0 0))
 (junction (at 83.82 95.25) (diameter 0) (color 0 0 0 0))
 (junction (at 91.44 78.74) (diameter 0) (color 0 0 0 0))
 (junction (at 91.44 95.25) (diameter 0) (color 0 0 0 0))
 (junction (at 99.06 78.74) (diameter 0) (color 0 0 0 0))
 (junction (at 109.22 78.74) (diameter 0) (color 0 0 0 0))
 (junction (at 176.53 86.36) (diameter 0) (color 0 0 0 0))
 (junction (at 185.42 123.19) (diameter 0) (color 0 0 0 0))
 (junction (at 190.5 133.35) (diameter 0) (color 0 0 0 0))
 (embedded_fonts no))
